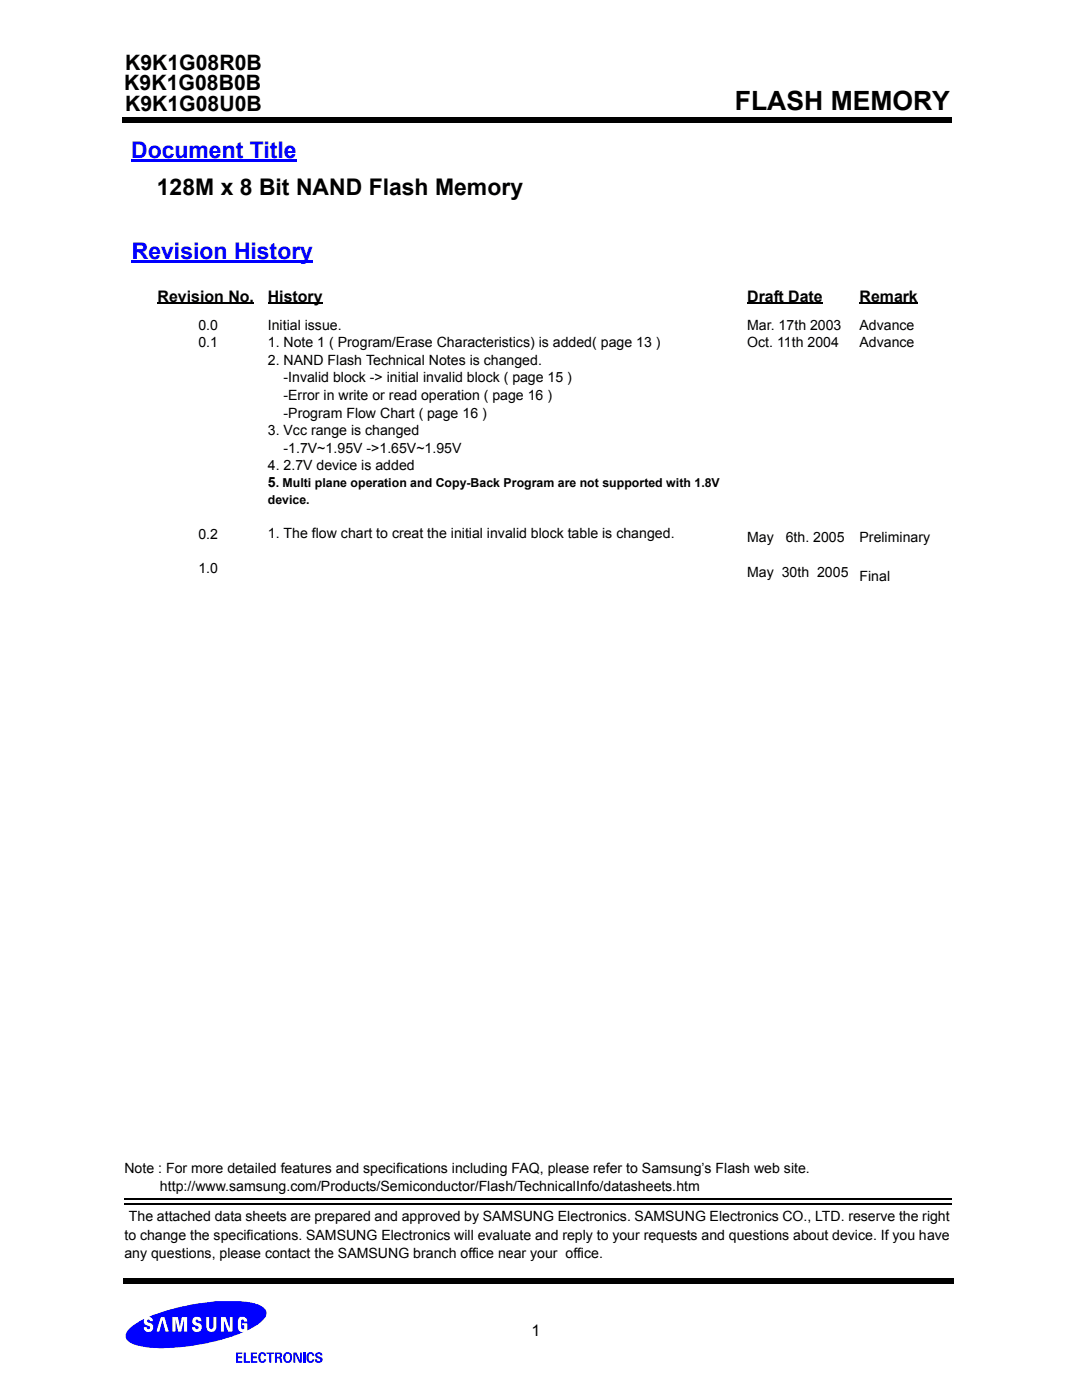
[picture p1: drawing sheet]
<svg xmlns="http://www.w3.org/2000/svg" width="216mm" height="279mm" viewBox="0 0 216 279" stroke-linecap="round" stroke-linejoin="round" font-family="sans-serif">
<g fill="#00f">
<path d="M25.9 265.1a1.68 1.68 0 0 0-.8 1.7 1.68 1.68 0 0 0 1.3 1.4 19.2 19.2 0 0 0 8.6 .7l3.4-.3 3-.5 4.4-1.2 2.9-1.1h-.6l-.3-.1-.3-.5v-1.8l.2-.4 .3-.2h.8l.5 .6v.3h-.6l-.2-.4-.3 .1-.1 1.6 .2 .3 .4-.1v-.7h-.4v-.4h1.1v1.4l.8-.5a5.1 5.1 0 0 0 2.9-2.7 2.17 2.17 0 0 0-2-2.1l-1.6-.4-2-.1h-3.6a45.4 45.4 0 0 0-14.2 3.1 .77 .77 0 0 1 .8 .9h-.6a.31 .31 0 0 0-.3-.4 .31 .31 0 0 0-.3 .4 .31 .31 0 0 0 .4 .3 .98 .98 0 0 1 .9 1 .98 .98 0 0 1-1.1 .9 .98 .98 0 0 1-.9-1h.7l.2 .4 .3-.1a.4 .4 0 0 0 0-.5 .4 .4 0 0 0-.4-.2 .78 .78 0 0 1-.7-.6l.1-.7-.9 .5zM32.1 262.8h.7l.9 2.9h-.7l-.6-2.3-.6 2.3h-.6zM34.4 262.8h1.1l.4 2 .4-2h1v2.9h-.6v-2.4l-.5 2.4h-.7l-.5-2.4v2.4h-.6zM38.5 263.1a.96 .96 0 0 1 1.1-.3 .96 .96 0 0 1 .6 .9h-.6a.3 .3 0 0 0-.2-.3 .3 .3 0 0 0-.3 .1h-.1a.68 .68 0 0 0 .8 .6 .97 .97 0 0 1-.1 1.7 .97 .97 0 0 1-1.4-.9h.6l.3 .4 .3-.1a.27 .27 0 0 0 .2-.3 .27 .27 0 0 0-.2-.2 1.01 1.01 0 0 1-1-.5 1.01 1.01 0 0 1 0-1.1zM41.1 262.8h.7v2.1a.43 .43 0 0 0 .4 .4 .43 .43 0 0 0 .4-.5v-2h.6v1.9a1.02 1.02 0 0 1-1 1.1 1.02 1.02 0 0 1-1.1-1.1zM44.1 262.8h.9l.8 2.2v-2.2h.6v2.9h-.9l-.8-2.2v2.2h-.6zM47.1 269.9h1.2v.3h-.8v.5h.8v.4h-.8v.5h.8v.3h-1.2z" fill-rule="evenodd"/>
<path d="M48.6 269.9h.4v1.7h.9v.3h-1.3z" fill-rule="evenodd"/>
<path d="M50.1 269.9h1.2v.3h-.8v.5h.7v.4h-.7v.5h.9v.3h-1.3z" fill-rule="evenodd"/>
<path d="M51.8 270a.77 .77 0 0 1 .8-.1 .77 .77 0 0 1 .5 .7h-.4a.33 .33 0 0 0-.4-.4 .33 .33 0 0 0-.3 .4v.5a.38 .38 0 0 0 .2 .6 .38 .38 0 0 0 .5-.3v-.1h.4a.78 .78 0 0 1-.8 .7 .78 .78 0 0 1-.7-.9v-.6z" fill-rule="evenodd"/>
<path d="M53.2 269.9h1.5v.3h-.6v1.7h-.4v-1.7h-.5z" fill-rule="evenodd"/>
<path d="M54.9 269.9h1l.3 .3 .1 .4-.1 .2-.3 .1 .3 .2 .2 .8h-.5l-.2-.8h-.4v.8h-.4zM55.3 270.2v.6h.3a.29 .29 0 0 0 .3-.3 .29 .29 0 0 0-.2-.3z" fill-rule="evenodd"/>
<path d="M56.7 270.2a.96 .96 0 0 1 1.3-.1 .96 .96 0 0 1 .2 1.2 .92 .92 0 0 1-1.2 .7 .92 .92 0 0 1-.5-1.3zM57.2 270.2a.84 .84 0 0 0-.3 .9 .84 .84 0 0 0 .6 .6l.3-.4 .1-.6-.2-.5z" fill-rule="evenodd"/>
<path d="M58.5 269.9h.7l.7 1.6v-1.6h.3v2h-.5l-.8-1.7v1.7h-.4z" fill-rule="evenodd"/>
</g>
<path d="M60.7 269.9v2" fill="none" stroke="#00f" stroke-width=".4"/>
<g fill="#00f">
<path d="M61.4 270a.77 .77 0 0 1 .9-.1 .77 .77 0 0 1 .4 .7h-.4a.38 .38 0 0 0-.4-.4 .38 .38 0 0 0-.3 .5v.4a.38 .38 0 0 0 .2 .6 .38 .38 0 0 0 .5-.4h.4a.8 .8 0 0 1-.8 .7 .8 .8 0 0 1-.7-.9v-.8z" fill-rule="evenodd"/>
<path d="M63 270.1a.74 .74 0 0 1 .8-.2 .74 .74 0 0 1 .5 .6h-.4l-.1-.3h-.3l-.2 .2 .2 .3a.68 .68 0 0 1 .9 .7 .68 .68 0 0 1-1 .6l-.4-.1-.2-.6h.5v.3l.2 .1 .4-.2a.66 .66 0 0 0-.7-.5l-.3-.3z" fill-rule="evenodd"/>
</g>
<path d="M24.5 23.5h165.5v1.1h-165.5zM24.5 255.2h165.8v1h-165.8z" fill="#000"/>
<g fill="#fff">
<path d="M25.8 42.9l164.3 .1z"/>
<path d="M25.8 45.4l164.3 .1z"/>
<path d="M25.8 48h164.3z"/>
<path d="M25.8 54.8h164.3z"/>
<path d="M25.8 57.3h164.3z"/>
<path d="M25.8 59.8h164.3z"/>
<path d="M25.8 66.6h164.3z"/>
<path d="M25.8 69.1l164.3 .1z"/>
<path d="M25.8 71.6l164.3 .1z"/>
<path d="M25.8 78.4l164.3 .1z"/>
<path d="M25.8 80.9l164.3 .1z"/>
<path d="M25.8 83.5h164.3z"/>
<path d="M25.8 90.3h164.3z"/>
<path d="M25.8 92.8h164.3z"/>
<path d="M25.8 95.3h164.3z"/>
<path d="M25.8 102.1h164.3z"/>
<path d="M25.8 104.6h164.3z"/>
<path d="M25.8 107.1l164.3 .1z"/>
<path d="M25.8 113.9l164.3 .1z"/>
<path d="M25.8 116.5h164.3z"/>
<path d="M25.8 119h164.3z"/>
<path d="M25.8 125.8h164.3z"/>
<path d="M25.8 128.3h164.3z"/>
<path d="M25.8 130.8l164.3 .1z"/>
<path d="M25.8 137.6h164.3z"/>
<path d="M25.8 140.1l164.3 .1z"/>
<path d="M25.8 142.6l164.3 .1z"/>
<path d="M25.8 149.4l164.3 .1z"/>
<path d="M25.8 152h164.3z"/>
<path d="M25.8 154.5h164.3z"/>
<path d="M25.8 161.3h164.3z"/>
<path d="M25.8 163.8h164.3z"/>
<path d="M25.8 166.3h164.3z"/>
<path d="M25.8 173.1h164.3z"/>
<path d="M25.8 175.6l164.3 .1z"/>
<path d="M25.8 178.1l164.3 .1z"/>
<path d="M25.8 184.9l164.3 .1z"/>
<path d="M25.8 187.5h164.3z"/>
<path d="M25.8 190h164.3z"/>
<path d="M25.8 196.8h164.3z"/>
<path d="M25.8 199.3h164.3z"/>
<path d="M25.8 201.8h164.3z"/>
<path d="M25.8 208.6h164.3z"/>
<path d="M25.8 211.1l164.3 .1z"/>
<path d="M25.8 213.6l164.3 .1z"/>
<path d="M25.8 220.4l164.3 .1z"/>
<path d="M25.8 222.9l164.3 .1z"/>
<path d="M25.8 225.5h164.3z"/>
<path d="M25.8 232.3h164.3z"/>
<path d="M25.8 234.8h164.3z"/>
<path d="M25.8 237.3l164.3 .1z"/>
<path d="M25.8 244.1l164.3 .1z"/>
<path d="M25.8 246.6l164.3 .1z"/>
<path d="M25.8 249.2h164.3z"/>
<path d="M81.3 32.2v219z"/>
<path d="M82.8 32.2l.1 219z"/>
<path d="M84.5 32.2v219z"/>
<path d="M86.1 32.2v219z"/>
<path d="M87.7 32.2v219z"/>
<path d="M89.3 32.2v219z"/>
<path d="M90.8 32.2l.1 219z"/>
<path d="M92.5 32.2v219z"/>
<path d="M94.1 32.2v219z"/>
<path d="M95.7 32.2v219z"/>
<path d="M97.3 32.2v219z"/>
<path d="M98.8 32.2l.1 219z"/>
<path d="M100.5 32.2v219z"/>
<path d="M102.1 32.2v219z"/>
<path d="M103.7 32.2v219z"/>
<path d="M105.3 32.2v219z"/>
<path d="M106.9 32.2v219z"/>
<path d="M108.5 32.2v219z"/>
<path d="M110.1 32.2v219z"/>
<path d="M111.7 32.2v219z"/>
<path d="M113.3 32.2v219z"/>
<path d="M114.9 32.2v219z"/>
<path d="M116.5 32.2v219z"/>
<path d="M118.1 32.2v219z"/>
<path d="M119.7 32.2v219z"/>
<path d="M121.3 32.2v219z"/>
<path d="M122.9 32.2v219z"/>
<path d="M124.5 32.2v219z"/>
<path d="M126.1 32.2v219z"/>
<path d="M127.7 32.2v219z"/>
<path d="M129.3 32.2v219z"/>
<path d="M130.9 32.2v219z"/>
<path d="M132.5 32.2v219z"/>
<path d="M134.1 32.2v219z"/>
<path d="M135.7 32.2v219z"/>
<path d="M137.3 32.2v219z"/>
<path d="M138.9 32.2v219z"/>
<path d="M140.5 32.2v219z"/>
<path d="M142.1 32.2v219z"/>
<path d="M143.7 32.2v219z"/>
<path d="M145.3 32.2v219z"/>
<path d="M146.9 32.2v219z"/>
<path d="M148.5 32.2v219z"/>
<path d="M150.1 32.2v219z"/>
<path d="M151.7 32.2v219z"/>
<path d="M153.3 32.2v219z"/>
<path d="M154.9 32.2v219z"/>
<path d="M156.5 32.2v219z"/>
<path d="M158.1 32.2v219z"/>
<path d="M159.7 32.2v219z"/>
<path d="M161.3 32.2v219z"/>
<path d="M162.9 32.2v219z"/>
<path d="M164.5 32.2v219z"/>
<path d="M166.1 32.2v219z"/>
<path d="M167.7 32.2v219z"/>
<path d="M169.3 32.2v219z"/>
<path d="M170.9 32.2v219z"/>
<path d="M172.5 32.2v219z"/>
<path d="M174.1 32.2v219z"/>
<path d="M175.7 32.2v219z"/>
<path d="M177.3 32.2v219z"/>
<path d="M178.9 32.2v219z"/>
<path d="M180.5 32.2v219z"/>
<path d="M182.1 32.2v219z"/>
<path d="M183.7 32.2v219z"/>
<path d="M185.3 32.2v219z"/>
<path d="M186.9 32.2v219z"/>
<path d="M188.5 28.4v222.8z"/>
<path d="M190.1 32.2v219z"/>
<path d="M30 32.2l.1 219z"/>
<path d="M31.6 32.2l.1 219z"/>
<path d="M33.2 32.2l.1 219z"/>
<path d="M34.8 32.2l.1 219z"/>
<path d="M36.4 32.2l.1 219z"/>
<path d="M38 32.2l.1 219z"/>
<path d="M39.6 32.2l.1 219z"/>
<path d="M41.2 32.2l.1 219z"/>
<path d="M42.8 32.2l.1 219z"/>
<path d="M44.4 32.2l.1 219z"/>
<path d="M46 32.2l.1 219z"/>
<path d="M47.6 32.2l.1 219z"/>
<path d="M49.2 32.2l.1 219z"/>
<path d="M50.8 28.2l.1 223z"/>
<path d="M52.4 32.2l.1 219z"/>
<path d="M54 32.2l.1 219z"/>
<path d="M55.6 32.2l.1 219z"/>
<path d="M57.3 32.2v219z"/>
<path d="M58.8 32.2l.1 219z"/>
<path d="M60.5 32.2v219z"/>
<path d="M62 32.2l.1 219z"/>
<path d="M63.6 32.2l.1 219z"/>
<path d="M65.3 32.2v219z"/>
<path d="M66.8 32.2l.1 219z"/>
<path d="M68.5 32.2v219z"/>
<path d="M70 32.2l.1 219z"/>
<path d="M71.6 32.2l.1 219z"/>
<path d="M73.2 32.2l.1 219z"/>
<path d="M74.8 32.2l.1 219z"/>
<path d="M76.5 32.2v219z"/>
<path d="M78 32.2l.1 219z"/>
<path d="M79.7 32.2v219z"/>
</g>
<g fill="#00f">
<path d="M26.2 31.8h33v.4h-33z"/>
<path d="M26.3 52h36.1v.5h-36.1z"/>
</g>
<path d="M31.5 60.6h19.2M53.4 60.6h11M149.1 60.6h15.1M171.5 60.6h11.6" fill="none" stroke="#000" stroke-width=".34"/>
<path d="M24.7 239.2h.1v.4h-.1zM24.7 240.1h.1v.4h-.1z" fill="#000"/>
<path d="M24.8 239.4h165.2M24.8 240.3h165.2" fill="none" stroke="#000" stroke-width=".36"/>
<text font-size="5.3" x="146.6" y="21.9">FLASH MEMORY</text>
<g font-size="4.6" fill="#00f">
<text x="26.2" y="31.5">Document Title</text>
<text x="26.3" y="51.8">Revision History</text>
</g>
<text font-size="4.6" x="31.3" y="38.8">128M x 8 Bit NAND Flash Memory</text>
<g font-size="4.2">
<text x="24.8" y="17.9">K9K1G08B0B</text>
<text x="25" y="13.9">K9K1G08R0B</text>
<text x="25" y="22.1">K9K1G08U0B</text>
</g>
<g font-size="3.2">
<text x="31.5" y="60.2">Revision No.</text>
<text x="53.4" y="60.2">History</text>
<text x="149.1" y="60.2">Draft Date</text>
<text x="171.5" y="60.2">Remark</text>
<text x="106" y="266.6">1</text>
</g>
<g font-size="2.8">
<text x="39.6" y="65.8">0.0</text>
<text x="53.4" y="65.8">Initial issue.</text>
<text x="149.1" y="65.8">Mar. 17th 2003</text>
<text x="171.5" y="65.8">Advance</text>
<text x="39.6" y="69.3">0.1</text>
<text x="53.4" y="69.3">1. Note 1 ( Program/Erase Char</text>
<text x="93.3" y="69.3">acteristics) is added( page 13 )</text>
<text x="149.1" y="69.3">Oct. 11th 2004</text>
<text x="171.5" y="69.3">Advance</text>
<text x="53.4" y="72.8">2. NAND Flash Technical Notes is changed.</text>
<text x="56.6" y="76.3">-Invalid block -&gt; initial invalid block ( page 15 )</text>
<text x="56.6" y="79.8">-Error in write or read operation ( page 16 )</text>
<text x="56.6" y="83.4">-Program Flow Chart ( page 16 )</text>
<text x="53.4" y="86.8">3. Vcc range is changed</text>
<text x="53.4" y="93.8">4. 2.7V device is added</text>
<text x="56.6" y="90.4">-1.7V~1.95V -&gt;1.65V~1.95V</text>
<text x="53.4" y="97.3">5</text>
<text x="39.6" y="107.5">0.2</text>
<text x="53.4" y="107.3">1. The flow chart to creat the initial invalid block table is changed.</text>
<text x="149.1" y="108.1">May</text>
<text x="156.8" y="108.1">6th. 2005</text>
<text x="171.5" y="108.1">Preliminary</text>
<text x="39.6" y="114.4">1.0</text>
<text x="149.1" y="115.2">May 30th 2005</text>
<text x="171.5" y="115.9">Final</text>
<text x="24.8" y="234.1">Note : For more detailed features and specifications</text>
<text x="31.9" y="237.6">http://www.samsung.com/Products/Semiconductor/Flash/TechnicalInfo/datasheets.htm</text>
<text x="90.2" y="234.1">including FAQ, please refer to</text>
<text x="128.1" y="234.1">Samsung’s Flash web site.</text>
<text x="25.7" y="243.7">The attached data sheets are prepared and approved by SAMSUNG El</text>
<text x="113.8" y="243.7">ectronics. SAMSUNG Electronics</text>
<text x="156.1" y="243.7">CO., LTD. reserve the right</text>
<text x="24.8" y="247.5">to change the specifications. SAMSUNG Elec</text>
<text x="24.8" y="251">any questions, please contac</text>
<text x="61.2" y="251">t the SAMSUNG branch office near your office.</text>
<text x="81.6" y="247.5">tronics will evaluate and reply to your</text>
<text x="128.4" y="247.5">requests and questions about device. If you have</text>
</g>
<g font-size="2.5">
<text x="53.4" y="100.5">device.</text>
<text x="55" y="97.3">. Multi plane operation and Copy-Back Program are not supported with 1.8V</text>
</g>
</svg>
